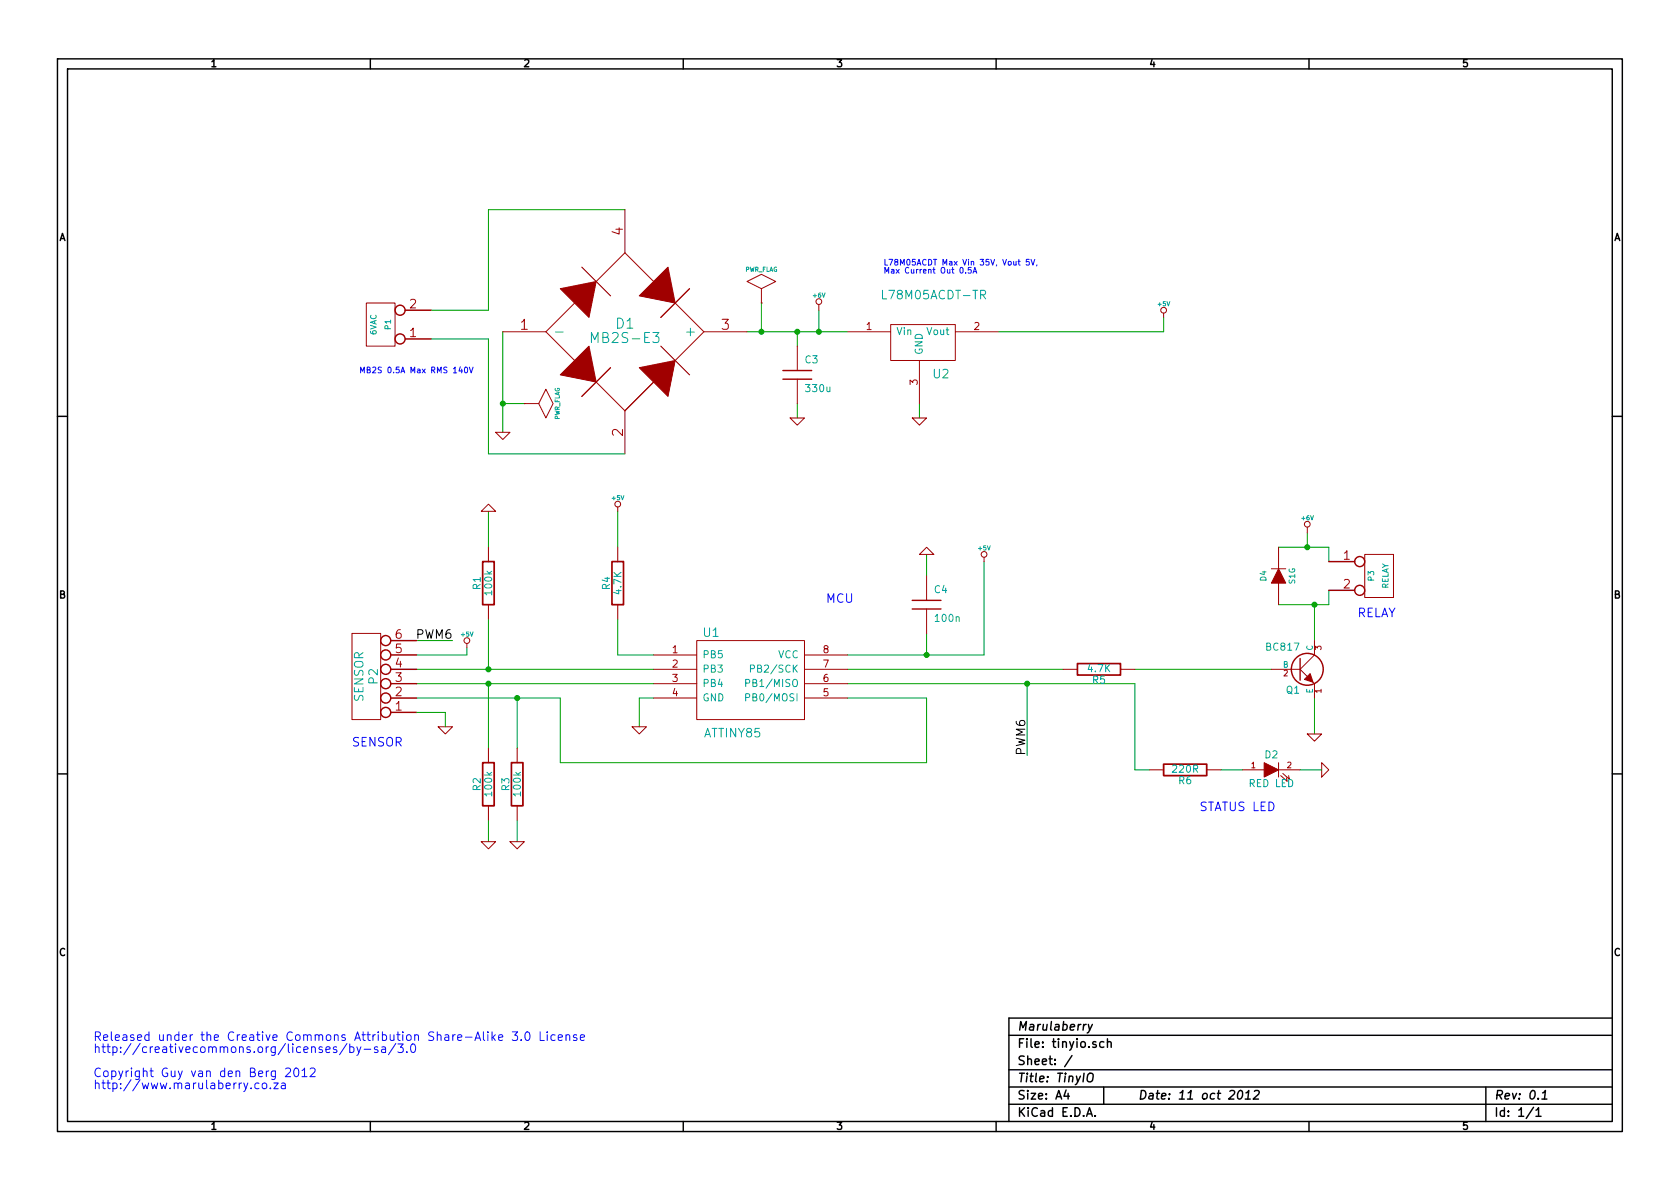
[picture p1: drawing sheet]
EESchema Schematic File Version 2  date Thu 11 Oct 2012 12:08:07 SAST
LIBS:power
LIBS:device
LIBS:transistors
LIBS:conn
LIBS:linear
LIBS:regul
LIBS:74xx
LIBS:cmos4000
LIBS:adc-dac
LIBS:memory
LIBS:xilinx
LIBS:special
LIBS:microcontrollers
LIBS:dsp
LIBS:microchip
LIBS:analog_switches
LIBS:motorola
LIBS:texas
LIBS:intel
LIBS:audio
LIBS:interface
LIBS:digital-audio
LIBS:philips
LIBS:display
LIBS:cypress
LIBS:siliconi
LIBS:opto
LIBS:atmel
LIBS:contrib
LIBS:valves
LIBS:marula-atmel
LIBS:marula-linear
LIBS:tinyio-cache
EELAYER 25  0
EELAYER END
$Descr A4 11693 8268
encoding utf-8
Sheet 1 1
Title "TinyIO"
Date "11 oct 2012"
Rev "0.1"
Comp "Marulaberry"
Comment1 ""
Comment2 ""
Comment3 ""
Comment4 ""
$EndDescr
Wire Wire Line
	4300 3550 4300 3800
Connection ~ 3600 4850
Wire Wire Line
	3600 5200 3600 4850
Connection ~ 6450 4550
Wire Wire Line
	6450 4400 6450 4550
Wire Wire Line
	5900 4550 6850 4550
Wire Wire Line
	5900 4750 7900 4750
Connection ~ 5550 2300
Wire Wire Line
	5550 2300 5550 2400
Wire Wire Line
	3500 2300 3500 3000
Wire Wire Line
	5200 2300 5900 2300
Connection ~ 9100 3800
Wire Wire Line
	9100 3700 9100 3800
Wire Wire Line
	9150 4450 9150 4200
Wire Wire Line
	7400 4650 5900 4650
Wire Wire Line
	6450 4850 6450 5300
Connection ~ 5300 2300
Wire Wire Line
	5300 2100 5300 2300
Wire Wire Line
	4450 5050 4450 4850
Wire Wire Line
	8100 2200 8100 2300
Wire Wire Line
	3400 5700 3400 5850
Connection ~ 3400 4650
Wire Wire Line
	3400 4300 3400 4650
Wire Wire Line
	4300 4300 4300 4550
Wire Wire Line
	4300 4550 4550 4550
Wire Wire Line
	2900 4650 4550 4650
Wire Wire Line
	6450 3850 6450 4000
Wire Wire Line
	4350 3150 3400 3150
Wire Wire Line
	3400 3150 3400 2350
Wire Wire Line
	3400 2350 3000 2350
Wire Wire Line
	4350 1450 3400 1450
Wire Wire Line
	3400 1450 3400 2150
Wire Wire Line
	3400 2150 3000 2150
Wire Wire Line
	8100 2300 6950 2300
Wire Wire Line
	4450 4850 4550 4850
Wire Wire Line
	7900 4750 7900 5350
Wire Wire Line
	7900 4650 8850 4650
Wire Wire Line
	5700 2300 5700 2150
Connection ~ 5700 2300
Wire Wire Line
	9150 4850 9150 5100
Wire Wire Line
	3400 5200 3400 4750
Connection ~ 3400 4750
Wire Wire Line
	3400 3550 3400 3800
Wire Wire Line
	2900 4750 4550 4750
Wire Wire Line
	2900 4550 3250 4550
Wire Wire Line
	3250 4550 3250 4500
Wire Wire Line
	6400 2800 6400 2900
Wire Wire Line
	8900 4200 9250 4200
Wire Wire Line
	9250 4200 9250 4100
Connection ~ 9150 4200
Wire Wire Line
	8900 3800 9250 3800
Wire Wire Line
	9250 3800 9250 3900
Wire Wire Line
	3650 2800 3500 2800
Connection ~ 3500 2800
Wire Wire Line
	5550 2800 5550 2900
Wire Wire Line
	6450 4850 5900 4850
Wire Wire Line
	6850 4550 6850 3900
Wire Wire Line
	6450 5300 3900 5300
Wire Wire Line
	3900 5300 3900 4850
Wire Wire Line
	3900 4850 2900 4850
Wire Wire Line
	3600 5700 3600 5850
$Comp
L +5V #PWR01
U 1 1
P 4300 3550
F 0 "#PWR01" H 4300 3640 20  0001 C CNN
F 1 "+5V" H 4300 3640 30  0000 C CNN
	1    4300 3550
	1    0    0    -1  
$EndComp
$Comp
L R R4
U 1 1
P 4300 4050
F 0 "R4" V 4380 4050 50  0000 C CNN
F 1 "4.7K" V 4300 4050 50  0000 C CNN
	1    4300 4050
	-1   0    0    1   
$EndComp
$Comp
L GND #PWR02
U 1 1
P 3600 5850
F 0 "#PWR02" H 3600 5850 30  0001 C CNN
F 1 "GND" H 3600 5780 30  0001 C CNN
	1    3600 5850
	1    0    0    -1  
$EndComp
$Comp
L R R3
U 1 1
P 3600 5450
F 0 "R3" V 3680 5450 50  0000 C CNN
F 1 "100k" V 3600 5450 50  0000 C CNN
	1    3600 5450
	-1   0    0    1   
$EndComp
$Comp
L C C4
U 1 1
P 6450 4200
F 0 "C4" H 6500 4300 50  0000 L CNN
F 1 "100n" H 6500 4100 50  0000 L CNN
	1    6450 4200
	1    0    0    -1  
$EndComp
$Comp
L PWR_FLAG #FLG03
U 1 1
P 3650 2800
F 0 "#FLG03" H 3650 3070 30  0001 C CNN
F 1 "PWR_FLAG" H 3650 3030 30  0000 C CNN
	1    3650 2800
	0    1    1    0   
$EndComp
$Comp
L GND #PWR04
U 1 1
P 3500 3000
F 0 "#PWR04" H 3500 3000 30  0001 C CNN
F 1 "GND" H 3500 2930 30  0001 C CNN
	1    3500 3000
	1    0    0    -1  
$EndComp
Text Notes 6150 1850 0    40   ~ 0
L78M05ACDT Max Vin 35V, Vout 5V, \nMax Current Out 0.5A
Text Notes 2500 2600 0    40   ~ 0
MB2S 0.5A Max RMS 140V
$Comp
L L78M05ACDT-TR U2
U 1 1
P 6200 2300
F 0 "U2" H 6550 2000 60  0000 C CNN
F 1 "L78M05ACDT-TR" H 6500 2550 60  0000 C CNN
F 4 "686-9319" H 6200 2300 60  0001 C CNN "RS"
	1    6200 2300
	1    0    0    -1  
$EndComp
$Comp
L GND #PWR05
U 1 1
P 5550 2900
F 0 "#PWR05" H 5550 2900 30  0001 C CNN
F 1 "GND" H 5550 2830 30  0001 C CNN
	1    5550 2900
	1    0    0    -1  
$EndComp
$Comp
L C C3
U 1 1
P 5550 2600
F 0 "C3" H 5600 2700 50  0000 L CNN
F 1 "330u" H 5600 2500 50  0000 L CNN
	1    5550 2600
	1    0    0    -1  
$EndComp
$Comp
L DIODE D4
U 1 1
P 8900 4000
F 0 "D4" H 8900 4100 40  0000 C CNN
F 1 "S1G" H 8900 3900 40  0000 C CNN
	1    8900 4000
	0    -1   -1   0   
$EndComp
$Comp
L +5V #PWR06
U 1 1
P 3250 4500
F 0 "#PWR06" H 3250 4590 20  0001 C CNN
F 1 "+5V" H 3250 4590 30  0000 C CNN
	1    3250 4500
	1    0    0    -1  
$EndComp
$Comp
L PWR_FLAG #FLG07
U 1 1
P 5300 2100
F 0 "#FLG07" H 5300 2370 30  0001 C CNN
F 1 "PWR_FLAG" H 5300 2330 30  0000 C CNN
	1    5300 2100
	1    0    0    -1  
$EndComp
Text Notes 9450 4300 0    60   ~ 0
RELAY
Text Notes 8350 5650 0    60   ~ 0
STATUS LED
Text Notes 5750 4200 0    60   ~ 0
MCU
Text Notes 2450 5200 0    60   ~ 0
SENSOR
$Comp
L GND #PWR08
U 1 1
P 3400 3550
F 0 "#PWR08" H 3400 3550 30  0001 C CNN
F 1 "GND" H 3400 3480 30  0001 C CNN
	1    3400 3550
	-1   0    0    1   
$EndComp
$Comp
L GND #PWR09
U 1 1
P 3400 5850
F 0 "#PWR09" H 3400 5850 30  0001 C CNN
F 1 "GND" H 3400 5780 30  0001 C CNN
	1    3400 5850
	1    0    0    -1  
$EndComp
$Comp
L R R2
U 1 1
P 3400 5450
F 0 "R2" V 3480 5450 50  0000 C CNN
F 1 "100k" V 3400 5450 50  0000 C CNN
	1    3400 5450
	-1   0    0    1   
$EndComp
$Comp
L R R1
U 1 1
P 3400 4050
F 0 "R1" V 3480 4050 50  0000 C CNN
F 1 "100k" V 3400 4050 50  0000 C CNN
	1    3400 4050
	-1   0    0    1   
$EndComp
$Comp
L GND #PWR010
U 1 1
P 9150 5100
F 0 "#PWR010" H 9150 5100 30  0001 C CNN
F 1 "GND" H 9150 5030 30  0001 C CNN
	1    9150 5100
	1    0    0    -1  
$EndComp
$Comp
L +6V #PWR15
U 1 1
P 9100 3700
F 0 "#PWR15" H 9100 3830 20  0001 C CNN
F 1 "+6V" H 9100 3800 30  0000 C CNN
	1    9100 3700
	1    0    0    -1  
$EndComp
$Comp
L CONN_2 P3
U 1 1
P 9600 4000
F 0 "P3" V 9550 4000 40  0000 C CNN
F 1 "RELAY" V 9650 4000 40  0000 C CNN
	1    9600 4000
	1    0    0    -1  
$EndComp
$Comp
L +6V #PWR7
U 1 1
P 5700 2150
F 0 "#PWR7" H 5700 2280 20  0001 C CNN
F 1 "+6V" H 5700 2250 30  0000 C CNN
	1    5700 2150
	1    0    0    -1  
$EndComp
$Comp
L NPN Q1
U 1 1
P 9050 4650
F 0 "Q1" H 9050 4500 50  0000 R CNN
F 1 "BC817" H 9050 4800 50  0000 R CNN
F 4 "484-2252" H 9050 4650 60  0001 C CNN "RS"
	1    9050 4650
	1    0    0    -1  
$EndComp
$Comp
L R R5
U 1 1
P 7650 4650
F 0 "R5" V 7730 4650 50  0000 C CNN
F 1 "4.7K" V 7650 4650 50  0000 C CNN
	1    7650 4650
	0    1    1    0   
$EndComp
$Comp
L GND #PWR011
U 1 1
P 9200 5350
F 0 "#PWR011" H 9200 5350 30  0001 C CNN
F 1 "GND" H 9200 5280 30  0001 C CNN
	1    9200 5350
	0    -1   -1   0   
$EndComp
$Comp
L R R6
U 1 1
P 8250 5350
F 0 "R6" V 8330 5350 50  0000 C CNN
F 1 "220R" V 8250 5350 50  0000 C CNN
	1    8250 5350
	0    1    1    0   
$EndComp
$Comp
L LED D2
U 1 1
P 8850 5350
F 0 "D2" H 8850 5450 50  0000 C CNN
F 1 "RED LED" H 8850 5250 50  0000 C CNN
	1    8850 5350
	1    0    0    -1  
$EndComp
$Comp
L GND #PWR012
U 1 1
P 4450 5050
F 0 "#PWR012" H 4450 5050 30  0001 C CNN
F 1 "GND" H 4450 4980 30  0001 C CNN
	1    4450 5050
	1    0    0    -1  
$EndComp
$Comp
L GND #PWR013
U 1 1
P 6450 3850
F 0 "#PWR013" H 6450 3850 30  0001 C CNN
F 1 "GND" H 6450 3780 30  0001 C CNN
	1    6450 3850
	-1   0    0    1   
$EndComp
$Comp
L +5V #PWR014
U 1 1
P 6850 3900
F 0 "#PWR014" H 6850 3990 20  0001 C CNN
F 1 "+5V" H 6850 3990 30  0000 C CNN
	1    6850 3900
	1    0    0    -1  
$EndComp
$Comp
L ATTINY85 U1
U 1 1
P 5450 5250
F 0 "U1" H 4950 6100 60  0000 C CNN
F 1 "ATTINY85" H 5100 5400 60  0000 C CNN
	1    5450 5250
	1    0    0    -1  
$EndComp
$Comp
L +5V #PWR015
U 1 1
P 8100 2200
F 0 "#PWR015" H 8100 2290 20  0001 C CNN
F 1 "+5V" H 8100 2290 30  0000 C CNN
	1    8100 2200
	1    0    0    -1  
$EndComp
$Comp
L GND #PWR016
U 1 1
P 6400 2900
F 0 "#PWR016" H 6400 2900 30  0001 C CNN
F 1 "GND" H 6400 2830 30  0001 C CNN
	1    6400 2900
	1    0    0    -1  
$EndComp
$Comp
L BRIDGE D1
U 1 1
P 4350 2300
F 0 "D1" H 4350 2350 70  0000 C CNN
F 1 "MB2S-E3" H 4350 2250 70  0000 C CNN
	1    4350 2300
	1    0    0    -1  
$EndComp
$Comp
L CONN_2 P1
U 1 1
P 2650 2250
F 0 "P1" V 2600 2250 40  0000 C CNN
F 1 "6VAC" V 2700 2250 40  0000 C CNN
	1    2650 2250
	-1   0    0    1   
$EndComp
$Comp
L GND #PWR017
U 1 1
P 3100 5050
F 0 "#PWR017" H 3100 5050 30  0001 C CNN
F 1 "GND" H 3100 4980 30  0001 C CNN
	1    3100 5050
	1    0    0    -1  
$EndComp
Wire Wire Line
	2900 4450 3150 4450
Wire Wire Line
	7900 5350 8000 5350
Wire Wire Line
	8500 5350 8650 5350
Wire Wire Line
	9050 5350 9200 5350
$Comp
L CONN_6 P2
U 1 1
P 2550 4700
F 0 "P2" V 2500 4700 60  0000 C CNN
F 1 "SENSOR" V 2600 4700 60  0000 C CNN
	1    2550 4700
	-1   0    0    1   
$EndComp
Wire Wire Line
	7150 4750 7150 5250
Connection ~ 7150 4750
Text Label 7150 5250 1    60   ~ 0
PWM6
Wire Wire Line
	2900 4950 3100 4950
Text Label 3150 4450 2    60   ~ 0
PWM6
Wire Wire Line
	3100 4950 3100 5050
Text Notes 650  7250 0    60   ~ 0
Released under the Creative Commons Attribution Share-Alike 3.0 License\nhttp://creativecommons.org/licenses/by-sa/3.0\n\nCopyright Guy van den Berg 2012\nhttp://www.marulaberry.co.za
$EndSCHEMATC
